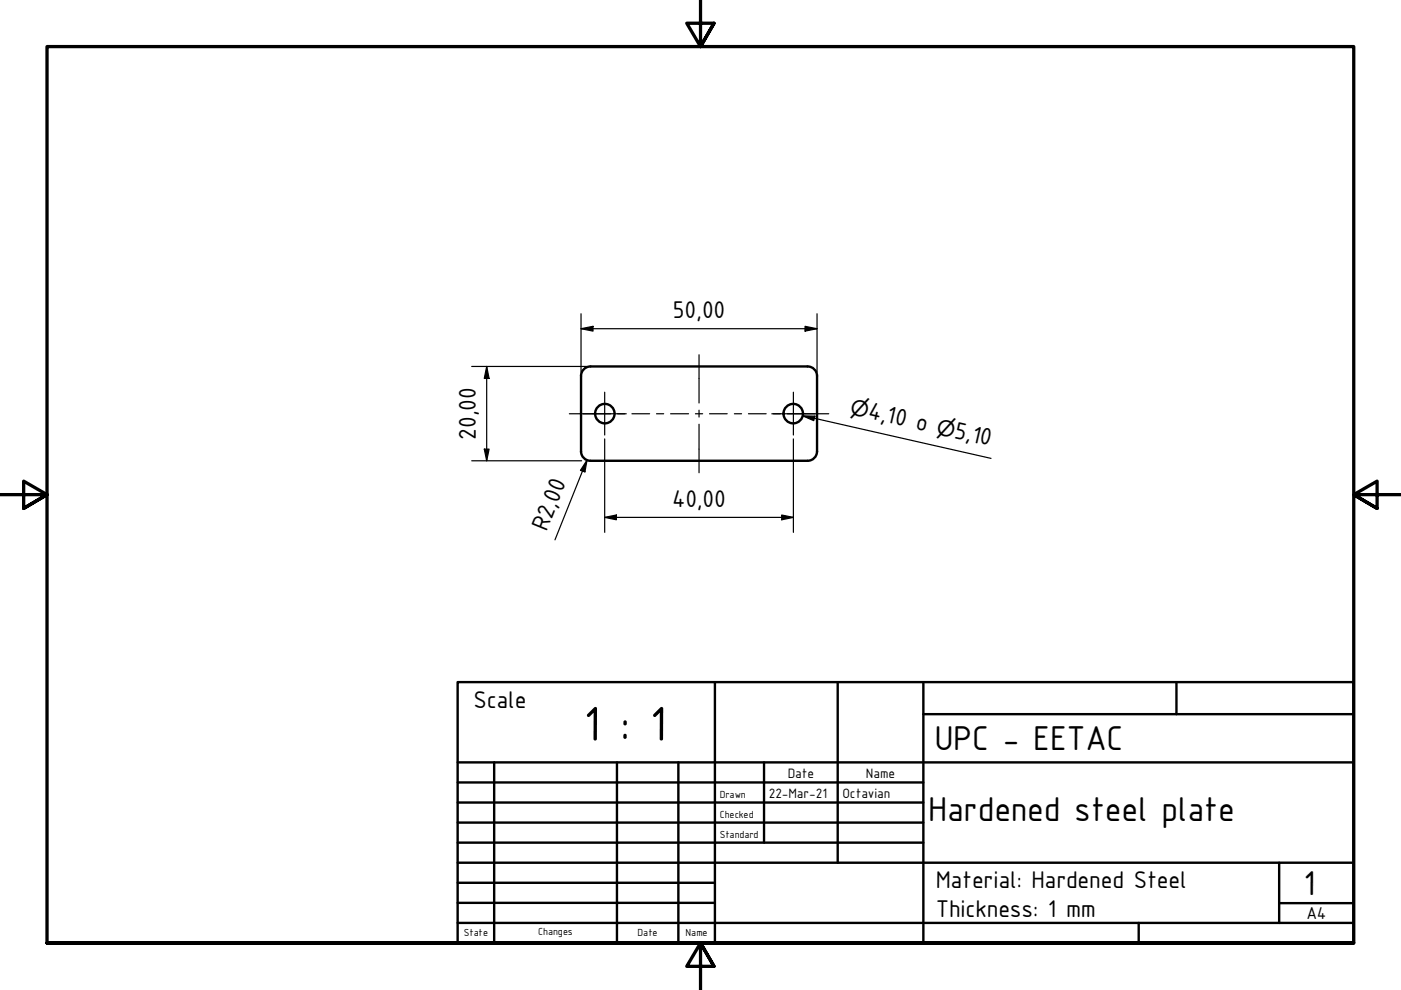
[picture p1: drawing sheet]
<svg xmlns="http://www.w3.org/2000/svg" width="297mm" height="210mm" viewBox="0 0 297 210" stroke-linecap="round" stroke-linejoin="round" font-family="sans-serif">
<!-- layer: Visible (ISO) -->
<g fill="none" stroke="#000" stroke-width=".51">
<path d="M123.2 95.7a2 2 0 0 0 2 2h46a2 2 0 0 0 2-2M123.2 95.7v-16a2 2 0 0 1 2-2h46a2 2 0 0 1 2 2v16"/>
<circle cx="128.2" cy="87.7" r="2.06"/>
<circle cx="168.2" cy="87.7" r="2.06"/>
</g>
<!-- layer: Border (ISO) -->
<path d="M148.5 -.1v10l-2.9-5h5.8l-2.9 5 2.9-5M0 104.9h10l-5-2.9v5.8l5-2.9-5 2.9M297 104.9h-10l5-2.9v5.8l-5-2.9 5 2.9M10 199.9v-190h277v190h-277h277M151.4 204.9l-2.9-5 2.9 5h-5.8l2.9-5v10" fill="none" stroke="#000" stroke-width=".7"/>
<!-- layer: Title (ISO) -->
<g fill="none" stroke="#000" stroke-width=".51">
<path d="M97 144.6h190v55.3h-190zM151.6 144.6v55.3M177.6 144.6v38.3M195.8 151.4h91.2M195.8 144.6v55.3M249.4 144.6v6.8M97 165.9h98.8M97 170.2h98.8M97 174.4h98.8M97 178.7h98.8M97 161.6h190M104.8 161.6v38.3"/>
<path d="M130.8 161.6v38.3M143.8 161.6v38.3M162 161.6v17.1M97 195.7h190M97 182.9h190M97 187.2h54.6M97 191.4h54.6M241.4 195.7v4.2M271.2 191.5h15.8M271.2 182.9v12.8"/>
</g>
<!-- layer: Dimension (ISO) -->
<g fill="none" stroke="#000" stroke-width=".25">
<path d="M100 77.7h24.4M103.2 77.7l.5 2.5h-1zM103.2 77.7v20M123.2 69.7l2.5-.5v1zM123.2 69.7h50M123.2 66.5v12.4M170.7 69.2l2.5 .5-2.5 .5zM173.2 66.5v12.4M100 97.7h23.3M102.7 95.2h1l-.5 2.5zM124.5 97.6l-.5 2.4-.9-.3zM124.5 97.6l-6.8 16.9"/>
<path d="M128.2 93.1v19.8M168.2 93.1v19.8M170.2 88.2h2.6l-.3 1zM170.2 88.2l39.9 9M128.2 109.7l2.5-.5v1zM128.2 109.7h40M165.7 109.2l2.5 .5-2.5 .5z"/>
</g>
<g fill="#000">
<path d="M123.2 69.7l2.5-.5v1z" fill-rule="evenodd"/>
<path d="M170.7 69.2l2.5 .5-2.5 .5z" fill-rule="evenodd"/>
<path d="M102.7 95.2h1l-.5 2.5z" fill-rule="evenodd"/>
<path d="M103.2 77.7l.5 2.5h-1z" fill-rule="evenodd"/>
<path d="M170.2 88.2h2.6l-.3 1z" fill-rule="evenodd"/>
<path d="M124.5 97.6l-.5 2.4-.9-.3z" fill-rule="evenodd"/>
<path d="M128.2 109.7l2.5-.5v1z" fill-rule="evenodd"/>
<path d="M165.7 109.2l2.5 .5-2.5 .5z" fill-rule="evenodd"/>
</g>
<!-- layer: Centerline (ISO) -->
<g fill="none" stroke="#000" stroke-width=".25">
<path d="M148.2 75.2v10.2M120.7 87.7h8.8M130.9 87.7h1.6M134 87.7h3.7M139.2 87.7h1.5M142.2 87.7h3.8M147.4 87.7h1.6M148.2 87v1.4M148.2 90v10.2M150.4 87.7h3.8M155.7 87.7h1.5M158.7 87.7h3.7"/>
<path d="M164 87.7h1.5M166.9 87.7h8.8"/>
</g>
<!-- layer: Center Mark (ISO) -->
<path d="M123.6 87.7h9.2M128.2 83.2v9M163.6 87.7h9.2M168.2 83.2v9" fill="none" stroke="#000" stroke-width=".25"/>
<text font-size="11" x="123.7" y="157">1 : 1</text>
<g font-size="7.9">
<text x="198.1" y="159">UPC - EETAC</text>
<text x="196.8" y="174">Hardened steel plate</text>
<text x="276.4" y="189.7">1</text>
</g>
<g font-size="5.5">
<text x="142.7" y="67.4">50,00</text>
<text x="183.8" y="88.7" transform="rotate(13 183.8 88.7)">4,10 o</text>
<text x="100.9" y="93.2" transform="rotate(-90 100.9 93.2)">20,00</text>
<text x="202.2" y="92.9" transform="rotate(13 202.2 92.9)">5,10</text>
<text x="142.5" y="107.4">40,00</text>
<text x="115.9" y="112.9" transform="rotate(-68 115.9 112.9)">R2,00</text>
<text x="100.4" y="150.2">Scale</text>
<text x="198.4" y="188.2">Material: Hardened Steel</text>
<text x="198.4" y="194.5">Thickness: 1 mm</text>
</g>
<g font-size="4.6">
<text x="180" y="87.9" transform="rotate(13 180 87.9)">⌀</text>
<text x="198.4" y="92" transform="rotate(13 198.4 92)">⌀</text>
</g>
<text font-size="3.9" x="277" y="194.9">A4</text>
<g font-size="3.1">
<text x="167" y="164.9">Date</text>
<text x="183.6" y="164.9">Name</text>
<text x="163" y="169.1">22-Mar-21</text>
<text x="178.6" y="169.1">Octavian</text>
</g>
<g font-size="2.3">
<text x="152.6" y="169.1">Drawn</text>
<text x="152.6" y="173.4">Checked</text>
<text x="152.6" y="177.6">Standard</text>
<text x="98.4" y="198.5">State</text>
<text x="114.1" y="198.3">Changes</text>
<text x="135.2" y="198.5">Date</text>
<text x="145.4" y="198.5">Name</text>
</g>
</svg>
